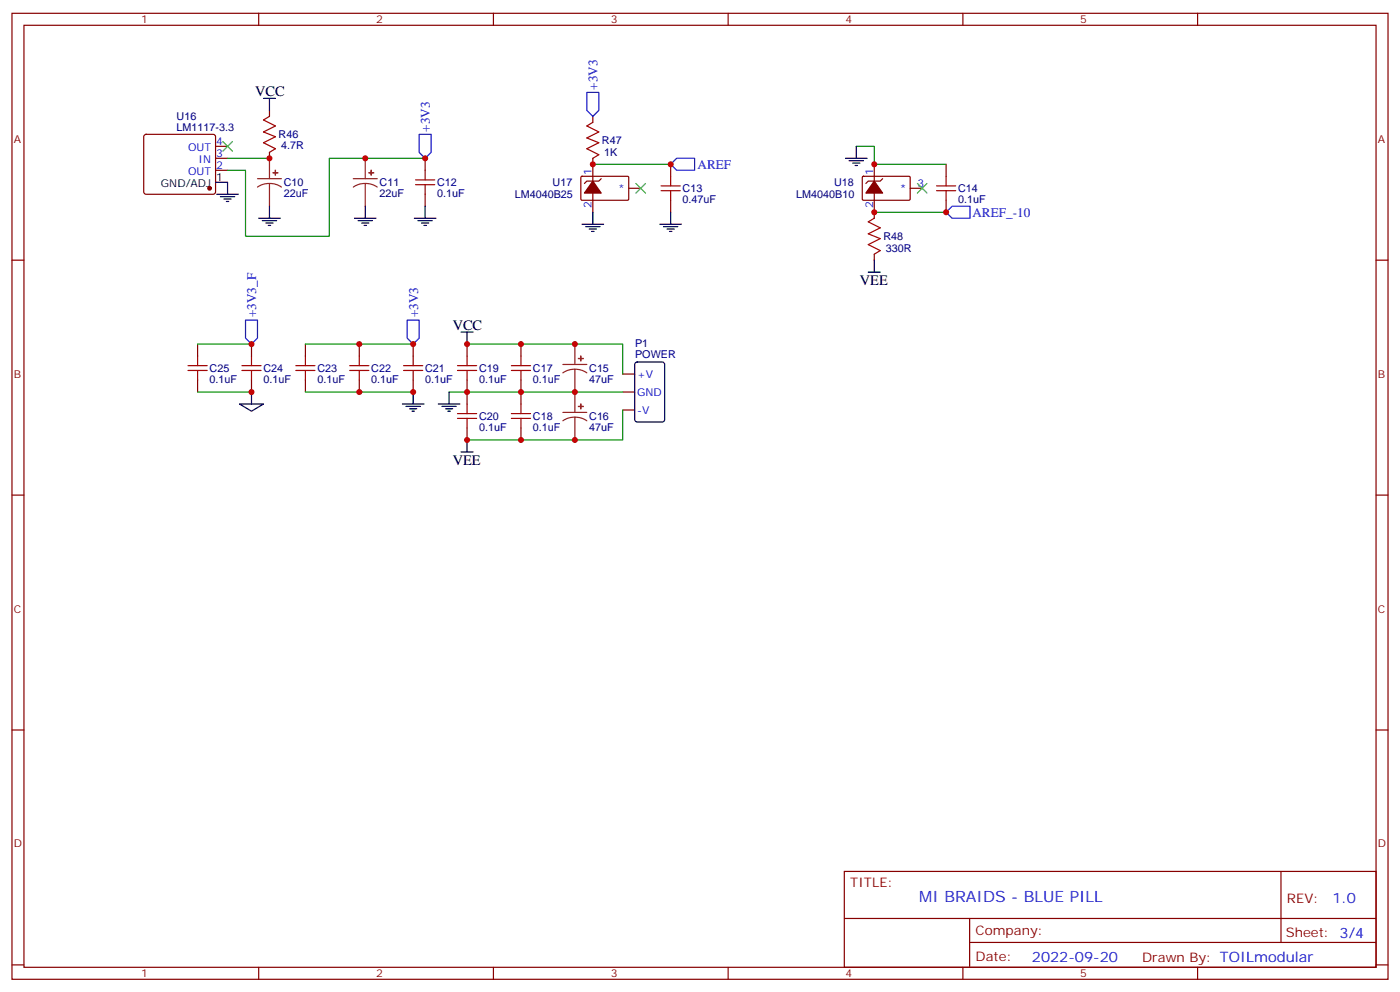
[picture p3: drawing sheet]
<svg xmlns="http://www.w3.org/2000/svg" width="412mm" height="292mm" viewBox="0 0 412 292" stroke-linecap="round" stroke-linejoin="round" font-family="sans-serif">
<g fill="none" stroke="#870000" stroke-width=".35">
<path d="M3.5 3.9h405.4v284.4h-405.4zM7.1 7.4h398.2v277.3h-398.2zM76.2 3.9v3.5M145.3 3.9v3.5M214.5 3.9v3.5M283.6 3.9v3.5M352.8 3.9v3.5M42.6 39.8l.4-.3h19.8l.5 .3 .2 .5v16.2l-.2 .5-.5 .2h-19.8l-.5-.2-.2-.5v-16.2zM79.4 32.5v1.8M174.6 34.3v1.7M63.5 50.1h3.5M63.5 46.6h3.5"/>
<path d="M63.5 43.1h3.5M79.4 44.8v1.8M125.2 46.6v3.5M125.2 57.2v3.5M171.2 52.1l.2-.2h13.6l.2 .3v6.6l-.3 .1h-13.6l-.2-.3zM174.6 46.6v15.9M177.1 52.6l-.7 .7h-3.5l-.7 .7M185.2 55.4h3.5M197.6 48.4v3.5M197.6 58.9v3.6M254.1 52.1l.3-.2h13.5l.2 .3v6.6l-.3 .1h-13.6l-.2-.3zM257.5 48.4v15.8"/>
<path d="M260 52.6l-.7 .7h-3.5l-.7 .7M268.1 55.4h3.5M278.7 48.4v3.5M278.7 58.9v3.6M3.5 76.6h3.6M257.5 74.8v1.8M405.3 76.6h3.6M58.2 101.3v3.5M58.2 111.9v3.5M74.1 101.3v3.5M74.1 111.9v3.5M90 101.3v3.5"/>
<path d="M90 111.9v3.5M105.8 101.3v3.5M105.8 111.9v3.5M121.7 101.3v3.5M121.7 111.9v3.5M137.6 101.3v3.5M137.6 111.9v7M153.5 101.3v3.5M153.5 111.9v7M183.4 110.1h3.6M183.4 115.4h3.6M137.6 126v3.5"/>
<path d="M153.5 126v3.5M183.4 120.7h3.6M3.5 145.7h3.6M405.3 145.7h3.6M3.5 214.9h3.6M405.3 214.9h3.6M248.7 256.5h156.6v28.2h-156.6zM377.3 256.5v20.9M248.7 270.4h156.5M285.6 277.4h119.6M285.6 270.4v14.1M3.5 284h3.6"/>
<path d="M76.2 284.7v3.6M145.3 284.7v3.6M214.5 284.7v3.6M283.6 284.7v3.6M352.8 284.7v3.6M405.3 284h3.6"/>
</g>
<g fill="#870000" stroke="#870000" stroke-width=".35">
<path d="M174.6 53.3l2.5 3.5h-4.9z"/>
<path d="M257.5 53.3l2.5 3.5h-4.9z"/>
<circle cx="61.7" cy="55.4" r=".53"/>
</g>
<g fill="none" stroke="#000" stroke-width=".35">
<path d="M77.6 29h3.5M79.4 29v3.5M63.5 53.7h3.5v3.5M63.9 57.2h6.3M64.9 57.9h4.2M66 58.6h2.1M66.7 59.3h.7M249.1 46.6h6.3M250.1 47.3h4.3M251.2 48h2.1M251.9 48.7h.7M252.2 43.1v3.5"/>
<path d="M76.2 64.2h6.3M77.3 64.9h4.2M78.3 65.7h2.1M79 66.4h.7M79.4 60.7v3.5M104.4 64.2h6.4M105.5 64.9h4.2M106.5 65.7h2.2M107.2 66.4h.7M107.6 60.7v3.5M122.1 64.2h6.3M123.1 64.9h4.3"/>
<path d="M124.2 65.7h2.1M124.9 66.4h.7M125.2 60.7v3.5M171.4 66h6.4M172.5 66.7h4.2M173.6 67.4h2.1M174.3 68.1h.7M174.6 62.5v3.5M194.4 66h6.3M195.4 66.7h4.3M196.5 67.4h2.1M197.2 68.1h.7"/>
<path d="M197.6 62.5v3.5M257.5 76.6v3.5M135.8 97.8h3.5M137.6 97.8v3.5M255.8 80.1h3.5M70.6 118.9h7l-3.5 2.1zM74.1 115.4v3.5M118.5 118.9h6.4M119.6 119.6h4.2M121.7 115.4v3.5M129.1 118.9h6.4M130.2 119.6h4.2"/>
<path d="M132.3 115.4v3.5M187.2 106.8l.5-.2h7.4l.6 .4 .1 16.5-.5 .7h-7.6l-.7-.4v-16.5zM120.6 120.3h2.2M121.4 121h.7M131.2 120.3h2.1M131.9 121h.7M135.8 133h3.5M137.6 129.5v3.5"/>
</g>
<path d="M65.6 41.7l2.8 2.8M68.4 41.7l-2.8 2.8M187.3 54l2.8 2.8M190.1 54l-2.8 2.8M270.2 54l2.8 2.8M273 54l-2.8 2.8" fill="none" stroke="#3c3" stroke-width=".35"/>
<g fill="none" stroke="#a10000" stroke-width=".35">
<path d="M79.4 34.3l-1.8 1 3.5 1.8-3.5 1.7 3.5 1.5-3.5 1.7 3.5 1.8-1.7 1M174.6 36l-1.7 1.1 3.5 1.7-3.5 1.8 3.5 1.4-3.5 1.8 3.5 1.7-1.8 1.1M122.4 54.4h5.7M122.4 53h5.7M125.2 50.1v2.9M125.2 54.4v2.8M194.7 54.7h5.7M194.7 56.1h5.7M197.6 51.9v2.8M197.6 56.1v2.8M275.9 54.7h5.6M275.9 56.1h5.6"/>
<path d="M278.7 51.9v2.8M278.7 56.1v2.8M257.5 64.2l-1.7 1.1 3.5 1.8-3.5 1.7 3.5 1.4-3.5 1.8 3.5 1.8-1.8 1M55.4 109h5.6M55.4 107.6h5.6M58.2 104.8v2.8M58.2 109v2.9M71.3 109h5.6M71.3 107.6h5.6M74.1 104.8v2.8M74.1 109v2.9M87.1 109h5.7"/>
<path d="M87.1 107.6h5.7M90 104.8v2.8M90 109v2.9M103 109h5.7M103 107.6h5.7M105.8 104.8v2.8M105.8 109v2.9M118.9 109h5.6M118.9 107.6h5.6M121.7 104.8v2.8M121.7 109v2.9M134.8 109h5.6"/>
<path d="M134.8 107.6h5.6M137.6 104.8v2.8M137.6 109v2.9M137.6 118.9v2.8M150.6 109h5.7M150.6 107.6h5.7M153.5 104.8v2.8M153.5 109v2.9M153.5 118.9v2.8M134.8 123.2h5.6M134.8 121.7h5.6M137.6 123.2v2.8"/>
<path d="M150.6 123.2h5.7M150.6 121.7h5.7M153.5 123.2v2.8"/>
</g>
<g fill="none" stroke="#8c2424" stroke-width=".35">
<path d="M75.8 52.6h7.1M79.4 54l-1.9 .2-1.7 .9M79.4 54l1.8 .2 1.7 .9M79.4 46.6v6M79.4 54v6.7M104.1 52.6h7M107.6 54l-1.9 .2-1.6 .9M107.6 54l1.8 .2 1.7 .9M107.6 46.6v6M107.6 54v6.7M165.8 107.3h7.1M169.3 108.7l-1.8 .2-1.7 .8"/>
<path d="M169.3 108.7l1.9 .2 1.7 .8M169.3 101.3v6M169.3 108.7v12.7M165.8 121.4h7.1M169.3 122.8l-1.8 .2-1.7 .9M169.3 122.8l1.9 .2 1.7 .9M169.3 122.8v6.7"/>
</g>
<g fill="#8c2424" stroke="#8c2424" stroke-width=".35">
<path d="M80.4 50.8l1.4 .1z"/>
<path d="M81.1 50.1v1.4z"/>
<path d="M108.7 50.8l1.4 .1z"/>
<path d="M109.3 50.1l.1 1.4z"/>
<path d="M170.4 105.5l1.4 .1z"/>
<path d="M171.1 104.8v1.4z"/>
<path d="M170.4 119.6l1.4 .1z"/>
<path d="M171.1 118.9v1.4z"/>
</g>
<path d="M67 46.6h12.4M125.2 46.6h-28.2v22.9h-24.7v-19.4h-5.3M174.6 48.4h23M252.2 43.1h5.3v5.3h21.2M257.5 62.5h21.2M58.2 115.4h15.9M58.2 101.3h15.9M90 115.4h31.7M90 101.3h31.7M132.3 115.4h51.1M137.6 101.3h45.8v8.8M183.4 120.7v8.8h-45.8" fill="none" stroke="#008700" stroke-width=".35"/>
<path d="M123.5 39.5h3.5v5.3l-1.8 1.8-1.7-1.8zM172.9 27.2h3.5v5.3l-1.8 1.8-1.7-1.8zM197.6 48.4l1.7-1.8h5.3v3.5h-5.3zM278.7 62.5l1.8-1.8h5.3v3.5h-5.3zM72.3 94.2h3.5v5.3l-1.7 1.8-1.8-1.8zM119.9 94.2h3.6v5.3l-1.8 1.8-1.8-1.8z" fill="none" stroke="#00f" stroke-width=".35"/>
<g fill="#c00">
<circle cx="107.6" cy="46.6" r=".88"/>
<circle cx="125.2" cy="46.6" r=".88"/>
<circle cx="197.6" cy="48.4" r=".88"/>
<circle cx="174.6" cy="48.4" r=".88"/>
<circle cx="278.7" cy="62.5" r=".88"/>
<circle cx="257.5" cy="48.4" r=".88"/>
<circle cx="257.5" cy="62.5" r=".88"/>
<circle cx="169.3" cy="101.3" r=".88"/>
<circle cx="153.5" cy="101.3" r=".88"/>
<circle cx="137.6" cy="101.3" r=".88"/>
<circle cx="169.3" cy="115.4" r=".88"/>
<circle cx="153.5" cy="115.4" r=".88"/>
<circle cx="137.6" cy="115.4" r=".88"/>
<circle cx="169.3" cy="129.5" r=".88"/>
<circle cx="153.5" cy="129.5" r=".88"/>
<circle cx="137.6" cy="129.5" r=".88"/>
<circle cx="79.4" cy="46.6" r=".88"/>
<circle cx="121.7" cy="115.4" r=".88"/>
<circle cx="105.8" cy="115.4" r=".88"/>
<circle cx="121.7" cy="101.3" r=".88"/>
<circle cx="105.8" cy="101.3" r=".88"/>
<circle cx="74.1" cy="101.3" r=".88"/>
<circle cx="74.1" cy="115.4" r=".88"/>
</g>
<text font-size="4.6" fill="#00f" x="270.8" y="265.5">MI BRAIDS - BLUE PILL</text>
<g font-size="4.2">
<text x="75.1" y="28.3">VCC</text>
<text x="253.3" y="84">VEE</text>
<text x="133.3" y="97">VCC</text>
<text x="133.3" y="136.9">VEE</text>
</g>
<g font-size="4.2" fill="#00f">
<text x="392.5" y="265.8">1.0</text>
<text x="304" y="283.1">2022-09-20</text>
</g>
<g font-size="3.9" fill="#00f">
<text x="176.1" y="26.4" transform="rotate(-90 176.1 26.4)">+3V3</text>
<text x="126.7" y="38.7" transform="rotate(-90 126.7 38.7)">+3V3</text>
<text x="205.5" y="49.6">AREF</text>
<text x="286.5" y="63.8">AREF_-10</text>
<text x="75.4" y="93.4" transform="rotate(-90 75.4 93.4)">+3V3_F</text>
<text x="123.1" y="93.4" transform="rotate(-90 123.1 93.4)">+3V3</text>
</g>
<g font-size="3.9" fill="#800">
<text x="250.5" y="261.1">TITLE:</text>
<text x="379.1" y="265.8">REV:</text>
<text x="287.4" y="275.3">Company:</text>
<text x="378.7" y="275.9">Sheet: 3/4</text>
<text x="287.4" y="283">Date:</text>
<text x="336.4" y="283.1">Drawn By: TOILmodular</text>
</g>
<g font-size="3.2" fill="#800">
<text x="41.6" y="6.9">1</text>
<text x="110.8" y="6.9">2</text>
<text x="179.9" y="6.9">3</text>
<text x="249.1" y="6.9">4</text>
<text x="318.2" y="6.9">5</text>
<text x="4.1" y="42">A</text>
<text x="405.9" y="42">A</text>
<text x="4.1" y="111.2">B</text>
<text x="405.9" y="111.2">B</text>
<text x="4.1" y="180.3">C</text>
<text x="405.9" y="180.3">C</text>
<text x="4.1" y="249.4">D</text>
<text x="405.9" y="249.4">D</text>
<text x="41.6" y="287.7">1</text>
<text x="110.8" y="287.7">2</text>
<text x="179.9" y="287.7">3</text>
<text x="249.1" y="287.7">4</text>
<text x="318.2" y="287.7">5</text>
</g>
<g font-size="3.2" fill="#000080">
<text x="52" y="35.3">U16</text>
<text x="52" y="38.5">LM1117-3.3</text>
<text x="82.1" y="40.7">R46</text>
<text x="82.9" y="43.8">4.7R</text>
<text x="177.3" y="42.4">R47</text>
<text x="178" y="46">1K</text>
<text x="83.6" y="58">22uF</text>
<text x="83.6" y="54.8">C10</text>
<text x="111.8" y="58">22uF</text>
<text x="111.8" y="54.8">C11</text>
<text x="128.8" y="58">0.1uF</text>
<text x="128.8" y="54.8">C12</text>
<text x="151.6" y="58.3">LM4040B25</text>
<text x="162.8" y="54.8">U17</text>
<text x="201.1" y="59.7">0.47uF</text>
<text x="201.1" y="56.6">C13</text>
<text x="234.5" y="58.3">LM4040B10</text>
<text x="245.7" y="54.8">U18</text>
<text x="282.2" y="59.7">0.1uF</text>
<text x="282.2" y="56.5">C14</text>
<text x="260.2" y="70.7">R48</text>
<text x="260.9" y="74.2">330R</text>
<text x="187.1" y="105.5">POWER</text>
<text x="187.1" y="102.2">P1</text>
<text x="61.7" y="112.6">0.1uF</text>
<text x="61.7" y="109.5">C25</text>
<text x="77.6" y="112.6">0.1uF</text>
<text x="77.6" y="109.5">C24</text>
<text x="93.5" y="112.6">0.1uF</text>
<text x="93.5" y="109.5">C23</text>
<text x="109.4" y="112.6">0.1uF</text>
<text x="109.4" y="109.5">C22</text>
<text x="125.2" y="112.6">0.1uF</text>
<text x="125.2" y="109.5">C21</text>
<text x="141.1" y="112.6">0.1uF</text>
<text x="141.1" y="109.5">C19</text>
<text x="157" y="112.6">0.1uF</text>
<text x="157" y="109.5">C17</text>
<text x="173.6" y="112.6">47uF</text>
<text x="173.6" y="109.5">C15</text>
<text x="141.1" y="123.6">C20</text>
<text x="157" y="123.6">C18</text>
<text x="173.6" y="123.6">C16</text>
<text x="141.1" y="126.7">0.1uF</text>
<text x="157" y="126.7">0.1uF</text>
<text x="173.6" y="126.7">47uF</text>
</g>
<g font-size="3.2" fill="#00f">
<text x="55.4" y="44.5">OUT</text>
<text x="63.7" y="46.2">3</text>
<text x="63.7" y="42.7">4</text>
<text x="55.4" y="51.5">OUT</text>
<text x="58.5" y="48">IN</text>
<text x="63.7" y="49.8">2</text>
<text x="174.3" y="51.5" transform="rotate(-90 174.3 51.5)">1</text>
<text x="257.2" y="51.5" transform="rotate(-90 257.2 51.5)">1</text>
<text x="182.1" y="56.5">*</text>
<text x="265" y="56.5">*</text>
<text x="270.2" y="55.1">3</text>
<text x="174.3" y="61.3" transform="rotate(-90 174.3 61.3)">2</text>
<text x="257.2" y="61.3" transform="rotate(-90 257.2 61.3)">2</text>
<text x="187.7" y="111.2">+V</text>
<text x="187.7" y="116.5">GND</text>
<text x="187.7" y="121.7">-V</text>
</g>
<g font-size="3.2">
<text x="63.7" y="53.3">1</text>
<text x="47.4" y="55.1">GND/ADJ</text>
</g>
</svg>
